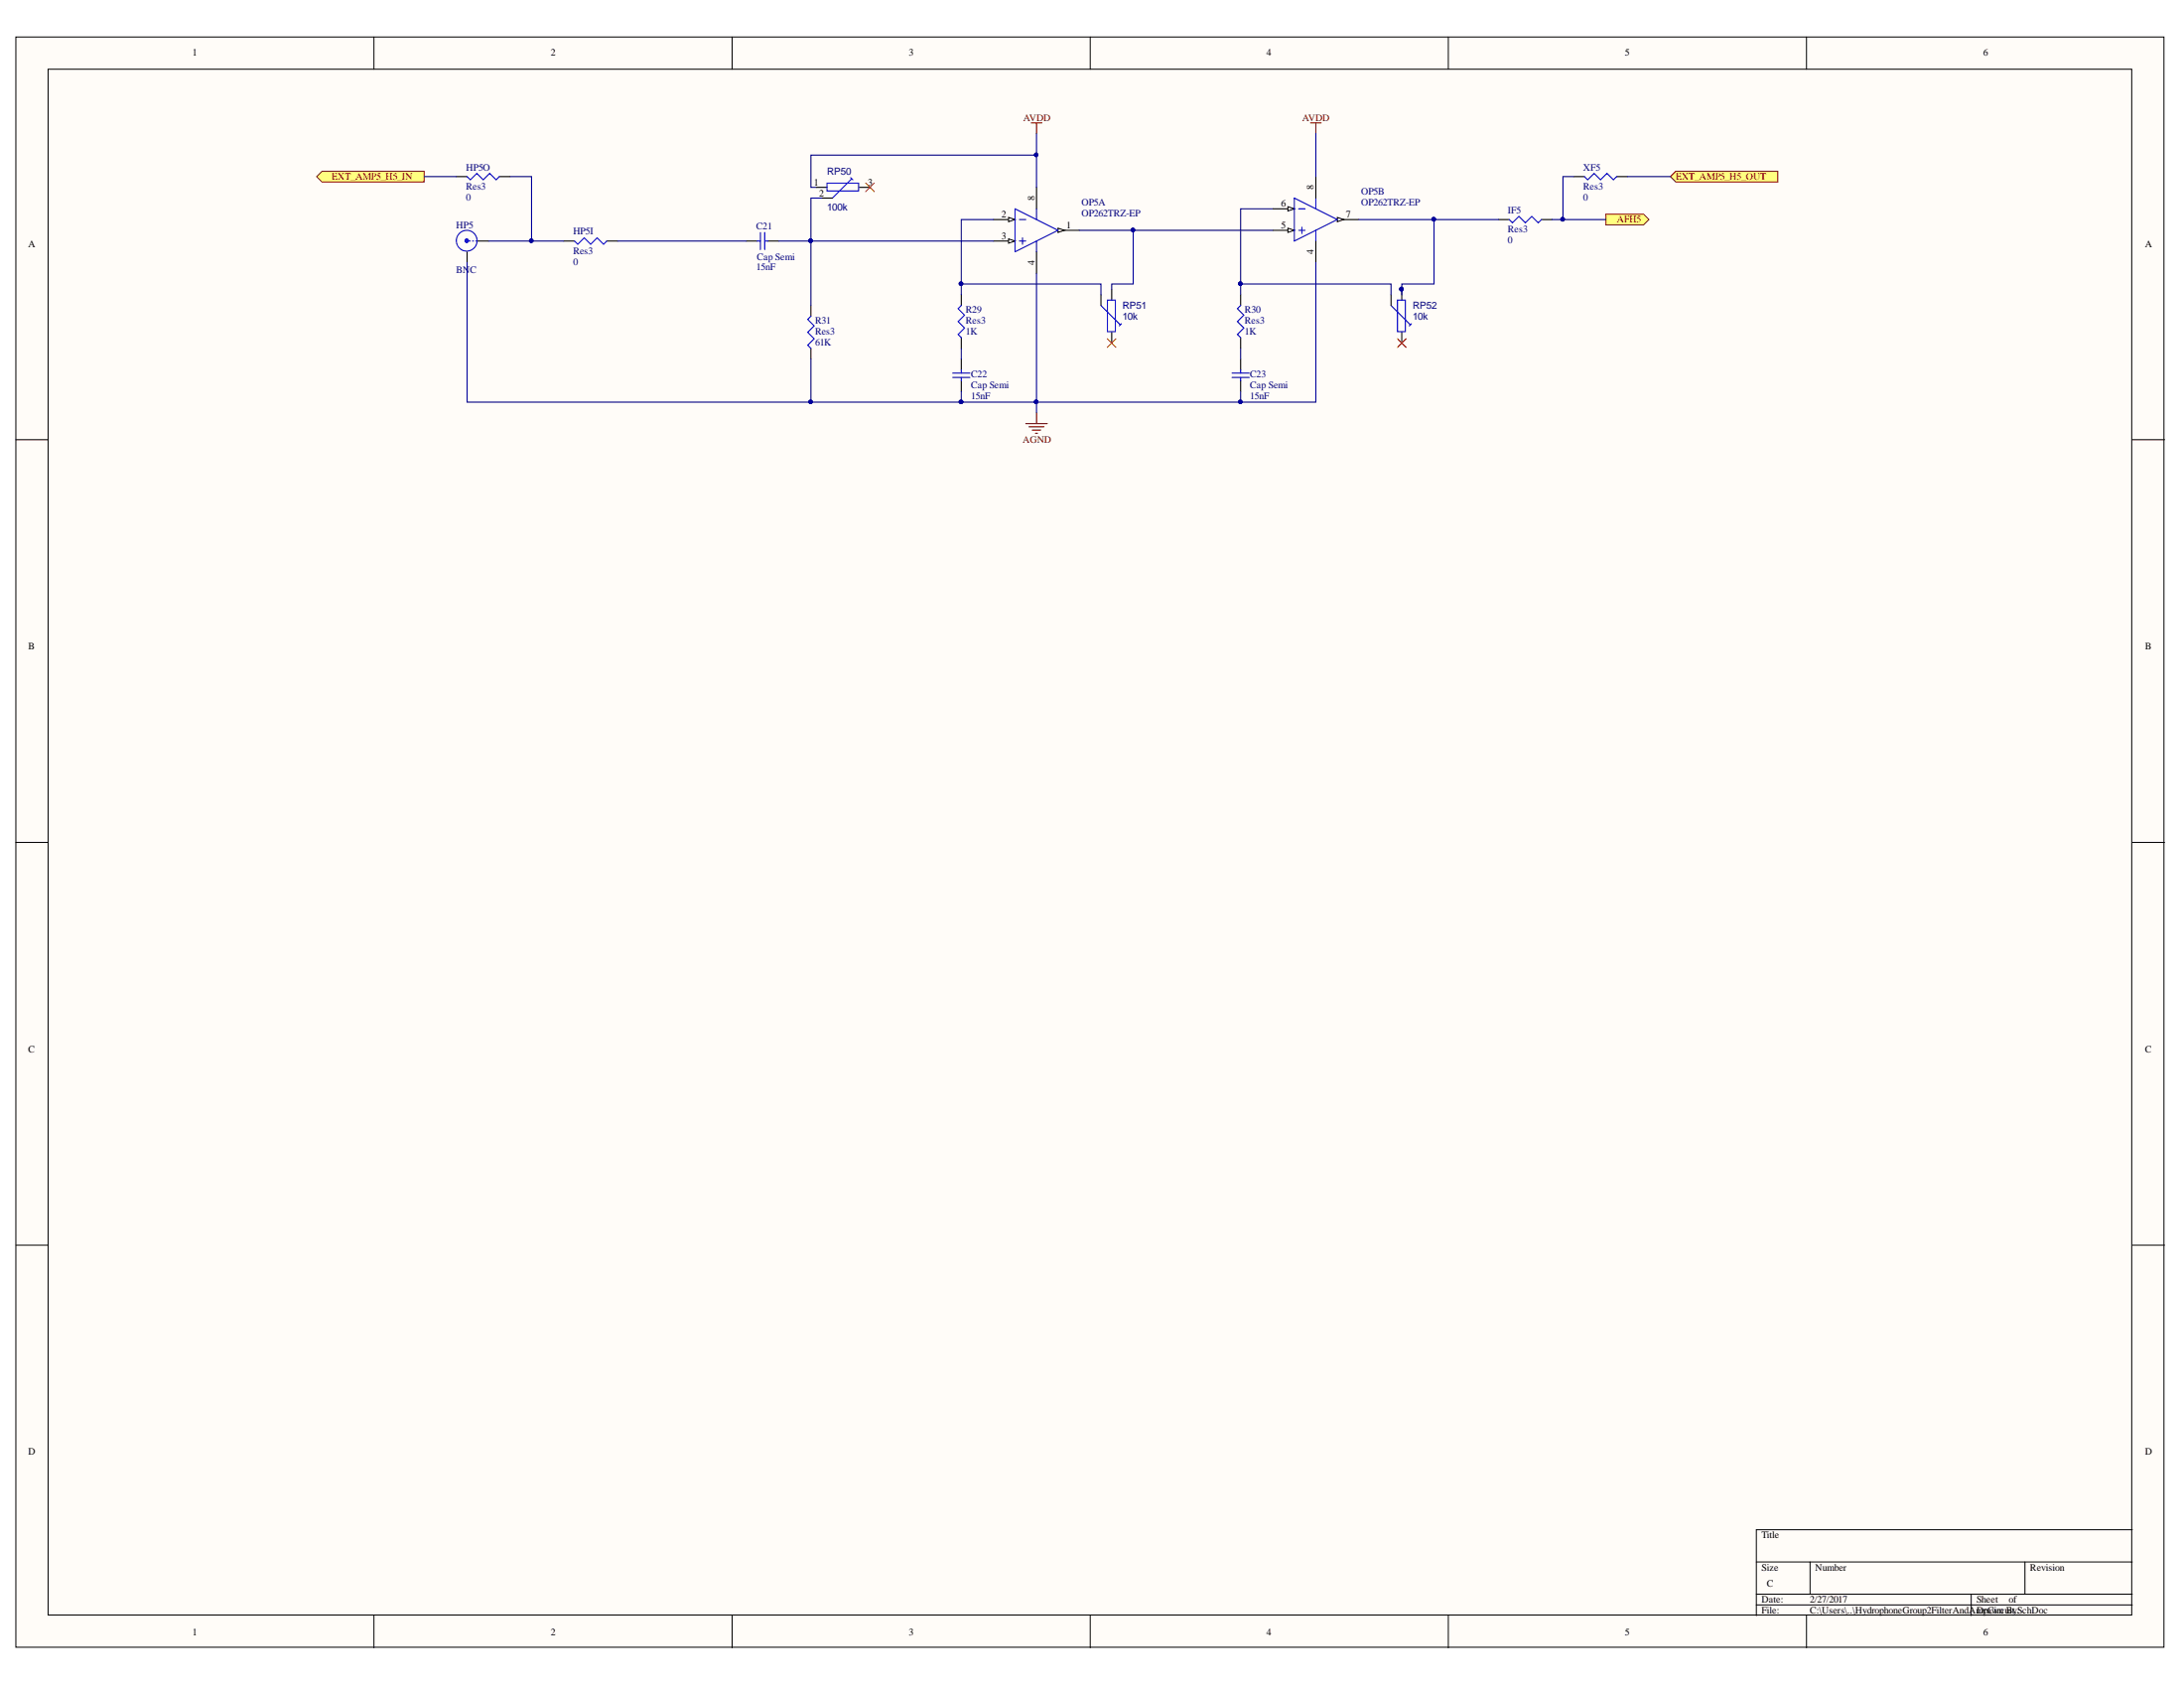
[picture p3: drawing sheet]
<svg xmlns="http://www.w3.org/2000/svg" width="279mm" height="216mm" viewBox="0 0 279 216" stroke-linecap="round" stroke-linejoin="round" font-family="sans-serif">
<g fill="#fffcf8" stroke="#000" stroke-width=".13">
<path d="M2 4.7h274.8v206h-274.8z"/>
<path d="M6.2 8.9h266.5v197.7h-266.5z"/>
</g>
<g fill="none" stroke="#000" stroke-width=".13">
<path d="M47.8 4.7v4.2M93.7 4.7v4.2M139.5 4.7v4.2M185.3 4.7v4.2M231.1 4.7v4.2M2 56.2h4.2M272.8 56.2h4.1M2 107.8h4.2M272.8 107.8h4.1M2 159.3h4.2M272.8 159.3h4.1M224.7 199.8h48.1"/>
<path d="M231.6 199.8v4.1M259 199.8v4.1M272.8 195.7h-48.1v10.9M47.8 206.6v4.2M93.7 206.6v4.2M139.5 206.6v4.2M185.3 206.6v4.2M224.7 203.9h48.1M224.7 205.3h48.1M231.1 206.6v4.2M252.2 203.9v2.7"/>
</g>
<path d="M205.4 27.4h4.9l.6 .7-.6 .7h-4.9z" fill-rule="evenodd" fill="#ffff80" stroke="#800000" stroke-width=".13"/>
<path d="M59.8 32.2v1.4M61.1 30.8h1.4" fill="none" stroke="#000" stroke-width=".14"/>
<circle cx="59.7" cy="30.8" r=".23" fill="#00f" stroke="#00f" stroke-width=".14"/>
<g fill="none" stroke="#00f" stroke-width=".14">
<path d="M60 30.8h.2M60.4 30.8h.2M60.9 30.8h.1"/>
<circle cx="59.7" cy="30.8" r="1.33"/>
</g>
<g fill="#ffff80" stroke="#800000" stroke-width=".13">
<path d="M40.5 22.6l.7-.7h13.1v1.4h-13.1z" fill-rule="evenodd"/>
<path d="M213.7 22.6l.7-.7h13v1.4h-13z" fill-rule="evenodd"/>
</g>
<path d="M131.9 15.7h1.4M132.6 15.7v1.4M167.6 15.7h1.4M168.3 15.7v1.4M131.2 54.2h2.8M131.6 54.6h2M132.1 55h1.1M132.5 55.4h.2M132.6 52.8v1.4" fill="none" stroke="#800000" stroke-width=".14"/>
<path d="M130.4 28.1h.8M130.4 30.8h.8M130.8 30.4v.8M135.4 29.5l-5.5 2.7" fill="none" stroke="#00f" stroke-width=".14"/>
<path d="M135.4 29.5h2.7" fill="none" stroke="#000" stroke-width=".14"/>
<path d="M135.4 29.2l.8 .3-.8 .2z" fill="#fffcf8"/>
<path d="M135.4 29.2l.8 .3-.8 .2z" fill="none" stroke="#000" stroke-width=".13"/>
<path d="M127.1 28.1h2.8" fill="none" stroke="#000" stroke-width=".14"/>
<path d="M129 27.8l.9 .3-.9 .3z" fill="#fffcf8"/>
<path d="M129 27.8l.9 .3-.9 .3z" fill="none" stroke="#000" stroke-width=".13"/>
<path d="M127.1 30.8h2.8" fill="none" stroke="#000" stroke-width=".14"/>
<path d="M129 30.6l.9 .2-.9 .3z" fill="#fffcf8"/>
<path d="M129 30.6l.9 .2-.9 .3z" fill="none" stroke="#000" stroke-width=".13"/>
<path d="M132.6 26.7v1.4M132.6 30.8v1.4M135.4 29.5l-5.5-2.8v5.5M165.6 25.3l5.5 2.8M166.1 26.7h.9M166.1 29.5h.9M166.5 29v.9" fill="none" stroke="#00f" stroke-width=".14"/>
<path d="M132.6 24v2.7M132.6 32.2v2.8M162.8 29.5h2.8" fill="none" stroke="#000" stroke-width=".14"/>
<path d="M164.8 29.2l.8 .3-.8 .2z" fill="#fffcf8"/>
<path d="M164.8 29.2l.8 .3-.8 .2z" fill="none" stroke="#000" stroke-width=".13"/>
<path d="M162.8 26.7h2.8" fill="none" stroke="#000" stroke-width=".14"/>
<path d="M164.8 26.4l.8 .3-.8 .3z" fill="#fffcf8"/>
<path d="M164.8 26.4l.8 .3-.8 .3z" fill="none" stroke="#000" stroke-width=".13"/>
<path d="M171.1 28.1h2.7" fill="none" stroke="#000" stroke-width=".14"/>
<path d="M171.1 27.8l.8 .3-.8 .3z" fill="#fffcf8"/>
<path d="M171.1 27.8l.8 .3-.8 .3z" fill="none" stroke="#000" stroke-width=".13"/>
<g fill="none" stroke="#00f" stroke-width=".14">
<path d="M59.8 22.6l.4 .4 .8-.8 .8 .8 .8-.8 .9 .8 .4-.4M73.5 30.8l.4 .4 .8-.8 .9 .8 .8-.8 .8 .8 .4-.4M96.9 30.8h.4M97.3 29.7v2.2M97.8 29.7v2.2M97.8 30.8h.4M105.8 23.4h4v1h-4zM108.8 22.7l.3 .3M109 22.9l-2.5 2.4M123 39.1l-.4 .4 .8 .8-.8 .8 .8 .9-.8 .8 .4 .4M140.8 39.1l2.5 2.4M141.7 38.4h1v4h-1z"/>
<path d="M158.7 39.1l-.4 .4 .8 .8-.8 .8 .8 .9-.8 .8 .4 .4M165.6 25.3v5.5l5.5-2.7M168.3 25.3v1.4M168.3 29.5v1.3M178 39.1l2.4 2.4M178.8 38.4h1v4h-1zM193.1 28.1l.4 .4 .8-.8 .8 .8 .9-.8 .8 .8 .4-.4M202.7 22.6l.4 .4 .8-.8 .9 .8 .8-.8 .8 .8 .4-.4M103.7 40.4l-.4 .5 .9 .8-.9 .8 .9 .8-.9 .9 .4 .4M121.9 47.7h2.2M121.9 48.3h2.2M123 47.3v.4"/>
<path d="M123 48.3v.4M143.5 41.4l-.3 .3M157.6 47.7h2.2M157.6 48.3h2.2M158.7 47.3v.4M158.7 48.3v.4M180.6 41.4l-.3 .3"/>
</g>
<g fill="none" stroke="#000" stroke-width=".14">
<path d="M58.4 22.6h1.4M63.9 22.6h1.4M72.1 30.8h1.4M77.6 30.8h1.4M95.5 30.8h1.4M98.2 30.8h1.4M103.7 39.1v1.3M104.4 24h1.4M105.1 25.3h1.4M109.9 24h1.4M123 37.7v1.4M140.8 37.7v1.4"/>
<path d="M142.2 37v1.4M158.7 37.7v1.4M168.3 22.6v2.7M168.3 30.8v2.8M178 37.7v1.4M179.3 37v1.4M191.7 28.1h1.4M197.2 28.1h1.4M201.3 22.6h1.4M206.8 22.6h1.4M103.7 44.6v1.3M123 43.2v1.4"/>
<path d="M123 45.9v1.4M123 48.7v1.4M142.2 42.5v1.4M158.7 43.2v1.4M158.7 45.9v1.4M158.7 48.7v1.4M179.3 42.5v1.4"/>
</g>
<g fill="#000080" stroke="#000080" stroke-width=".13">
<circle cx="179.3" cy="37" r=".23"/>
<circle cx="103.7" cy="51.4" r=".23"/>
<circle cx="122.9" cy="51.4" r=".23"/>
<circle cx="132.6" cy="51.4" r=".23"/>
<circle cx="103.7" cy="30.8" r=".23"/>
<circle cx="158.7" cy="51.4" r=".23"/>
<circle cx="122.9" cy="36.3" r=".23"/>
<circle cx="144.9" cy="29.4" r=".23"/>
<circle cx="132.6" cy="19.8" r=".23"/>
<circle cx="158.7" cy="36.3" r=".23"/>
<circle cx="183.4" cy="28" r=".23"/>
<circle cx="68" cy="30.8" r=".23"/>
<circle cx="199.9" cy="28" r=".23"/>
</g>
<path d="M110.7 23.4l1.1 1.1M111.8 23.4l-1.1 1.1M141.7 43.3l1.1 1.1M142.8 43.3l-1.1 1.1M178.8 43.3l1.1 1.1M179.9 43.3l-1.1 1.1" fill="none" stroke="#f00" stroke-width=".13"/>
<g fill="none" stroke="#000080" stroke-width=".14">
<path d="M132.6 17.1v6.9M132.6 19.8h-28.9v4.2h.7M168.3 17.1v5.5M54.3 22.6h4.1M59.8 33.6v17.8h63.2M62.5 30.8h5.5M65.3 22.6h2.7v8.2h4.1M79 30.8h16.5M99.6 30.8h27.5M105.1 25.3h-1.4v13.8M123 36.3h17.8v1.4M127.1 28.1h-4.1v9.6"/>
<path d="M132.6 35v17.8M138.1 29.5h24.7M145 29.5v6.8h-2.8v.7M158.7 36.3h19.3v1.4M162.8 26.7h-4.1v11M168.3 33.6v17.8h-9.6v-1.3M173.8 28.1h9.7v8.2h-4.2v1.4M183.5 28.1h8.2M198.6 28.1h6.8M201.3 22.6h-1.4v5.5M208.2 22.6h5.5M103.7 45.9v5.5"/>
<path d="M123 51.4h35.7M123 44.6v1.3M123 50.1v1.3M158.7 44.6v1.3"/>
</g>
<g font-size="1.3">
<text x="24.6" y="7.2">1</text>
<text x="70.4" y="7.2">2</text>
<text x="116.3" y="7.2">3</text>
<text x="162" y="7.2">4</text>
<text x="207.9" y="7.2">5</text>
<text x="253.7" y="7.2">6</text>
<text x="104.1" y="23.7">1</text>
<text x="111" y="23.7">3</text>
<text x="104.8" y="25.1">2</text>
<text x="128.1" y="27.8">2</text>
<text x="132.4" y="25.6" transform="rotate(-90 132.4 25.6)">8</text>
<text x="136.4" y="29.2">1</text>
<text x="163.9" y="29.2">5</text>
<text x="163.9" y="26.4">6</text>
<text x="168" y="24.2" transform="rotate(-90 168 24.2)">8</text>
<text x="172.2" y="27.8">7</text>
<text x="3.6" y="31.6">A</text>
<text x="128.1" y="30.6">3</text>
<text x="132.4" y="34" transform="rotate(-90 132.4 34)">4</text>
<text x="168" y="32.5" transform="rotate(-90 168 32.5)">4</text>
<text x="274.4" y="31.6">A</text>
<text x="3.6" y="83.1">B</text>
<text x="274.4" y="83.1">B</text>
<text x="3.6" y="134.6">C</text>
<text x="274.4" y="134.6">C</text>
<text x="3.6" y="186.1">D</text>
<text x="274.4" y="186.1">D</text>
<text x="225.4" y="196.7">Title</text>
<text x="225.4" y="200.9">Size</text>
<text x="226.1" y="202.9">C</text>
<text x="232.2" y="200.9">Number</text>
<text x="259.7" y="200.9">Revision</text>
<text x="24.6" y="209.2">1</text>
<text x="70.4" y="209.2">2</text>
<text x="116.3" y="209.2">3</text>
<text x="162" y="209.2">4</text>
<text x="207.9" y="209.2">5</text>
<text x="225.4" y="205">Date:</text>
<text x="225.4" y="206.4">File:</text>
<text x="231.6" y="205">2/27/2017</text>
<text x="231.6" y="206.4">C:\Users\..\HydrophoneGroup2FilterAndAmpCircuit.:</text>
<text x="252.9" y="205">Sheet</text>
<text x="252.9" y="206.4">Drawn BySchDoc</text>
<text x="253.7" y="209.2">6</text>
<text x="257" y="205">of</text>
</g>
<g font-size="1.3" fill="#800000">
<text x="130.9" y="15.5">AVDD</text>
<text x="166.6" y="15.5">AVDD</text>
<text x="42.5" y="23">EXT_AMP5_H5_IN</text>
<text x="214.4" y="23">EXT_AMP5_H5_OUT</text>
<text x="206.9" y="28.5">AFH5</text>
<text x="130.8" y="56.7">AGND</text>
</g>
<g font-size="1.3" fill="#000080">
<text x="59.6" y="21.8">HP5O</text>
<text x="105.8" y="22.3">RP50</text>
<text x="202.5" y="21.8">XF5</text>
<text x="58.4" y="29.2">HP5</text>
<text x="59.6" y="25.6">0</text>
<text x="59.6" y="24.2">Res3</text>
<text x="73.3" y="30">HP5I</text>
<text x="96.7" y="29.3">C21</text>
<text x="105.8" y="26.9">100k</text>
<text x="138.4" y="26.3">OP5A</text>
<text x="138.4" y="27.7">OP262TRZ-EP</text>
<text x="174.1" y="24.9">OP5B</text>
<text x="174.1" y="26.3">OP262TRZ-EP</text>
<text x="192.9" y="27.3">IF5</text>
<text x="192.9" y="29.7">Res3</text>
<text x="202.5" y="25.6">0</text>
<text x="202.5" y="24.2">Res3</text>
<text x="58.4" y="35">BN</text>
<text x="60.1" y="35">C</text>
<text x="73.3" y="33.9">0</text>
<text x="73.3" y="32.5">Res3</text>
<text x="96.7" y="34.6">15nF</text>
<text x="96.8" y="33.3">Cap Semi</text>
<text x="192.9" y="31.1">0</text>
<text x="104.3" y="41.4">R31</text>
<text x="123.6" y="40">R29</text>
<text x="123.6" y="41.4">Res3</text>
<text x="143.6" y="40.9">10k</text>
<text x="143.6" y="39.5">RP51</text>
<text x="159.2" y="40">R30</text>
<text x="159.2" y="41.4">Res3</text>
<text x="180.7" y="40.9">10k</text>
<text x="180.7" y="39.5">RP52</text>
<text x="104.3" y="44.2">61K</text>
<text x="104.3" y="42.8">Res3</text>
<text x="123.6" y="42.8">1K</text>
<text x="159.2" y="42.8">1K</text>
<text x="124.2" y="51">15nF</text>
<text x="124.2" y="48.2">C22</text>
<text x="124.2" y="49.7">Cap Semi</text>
<text x="159.9" y="51">15nF</text>
<text x="159.9" y="48.2">C23</text>
<text x="159.9" y="49.7">Cap Semi</text>
</g>
</svg>
